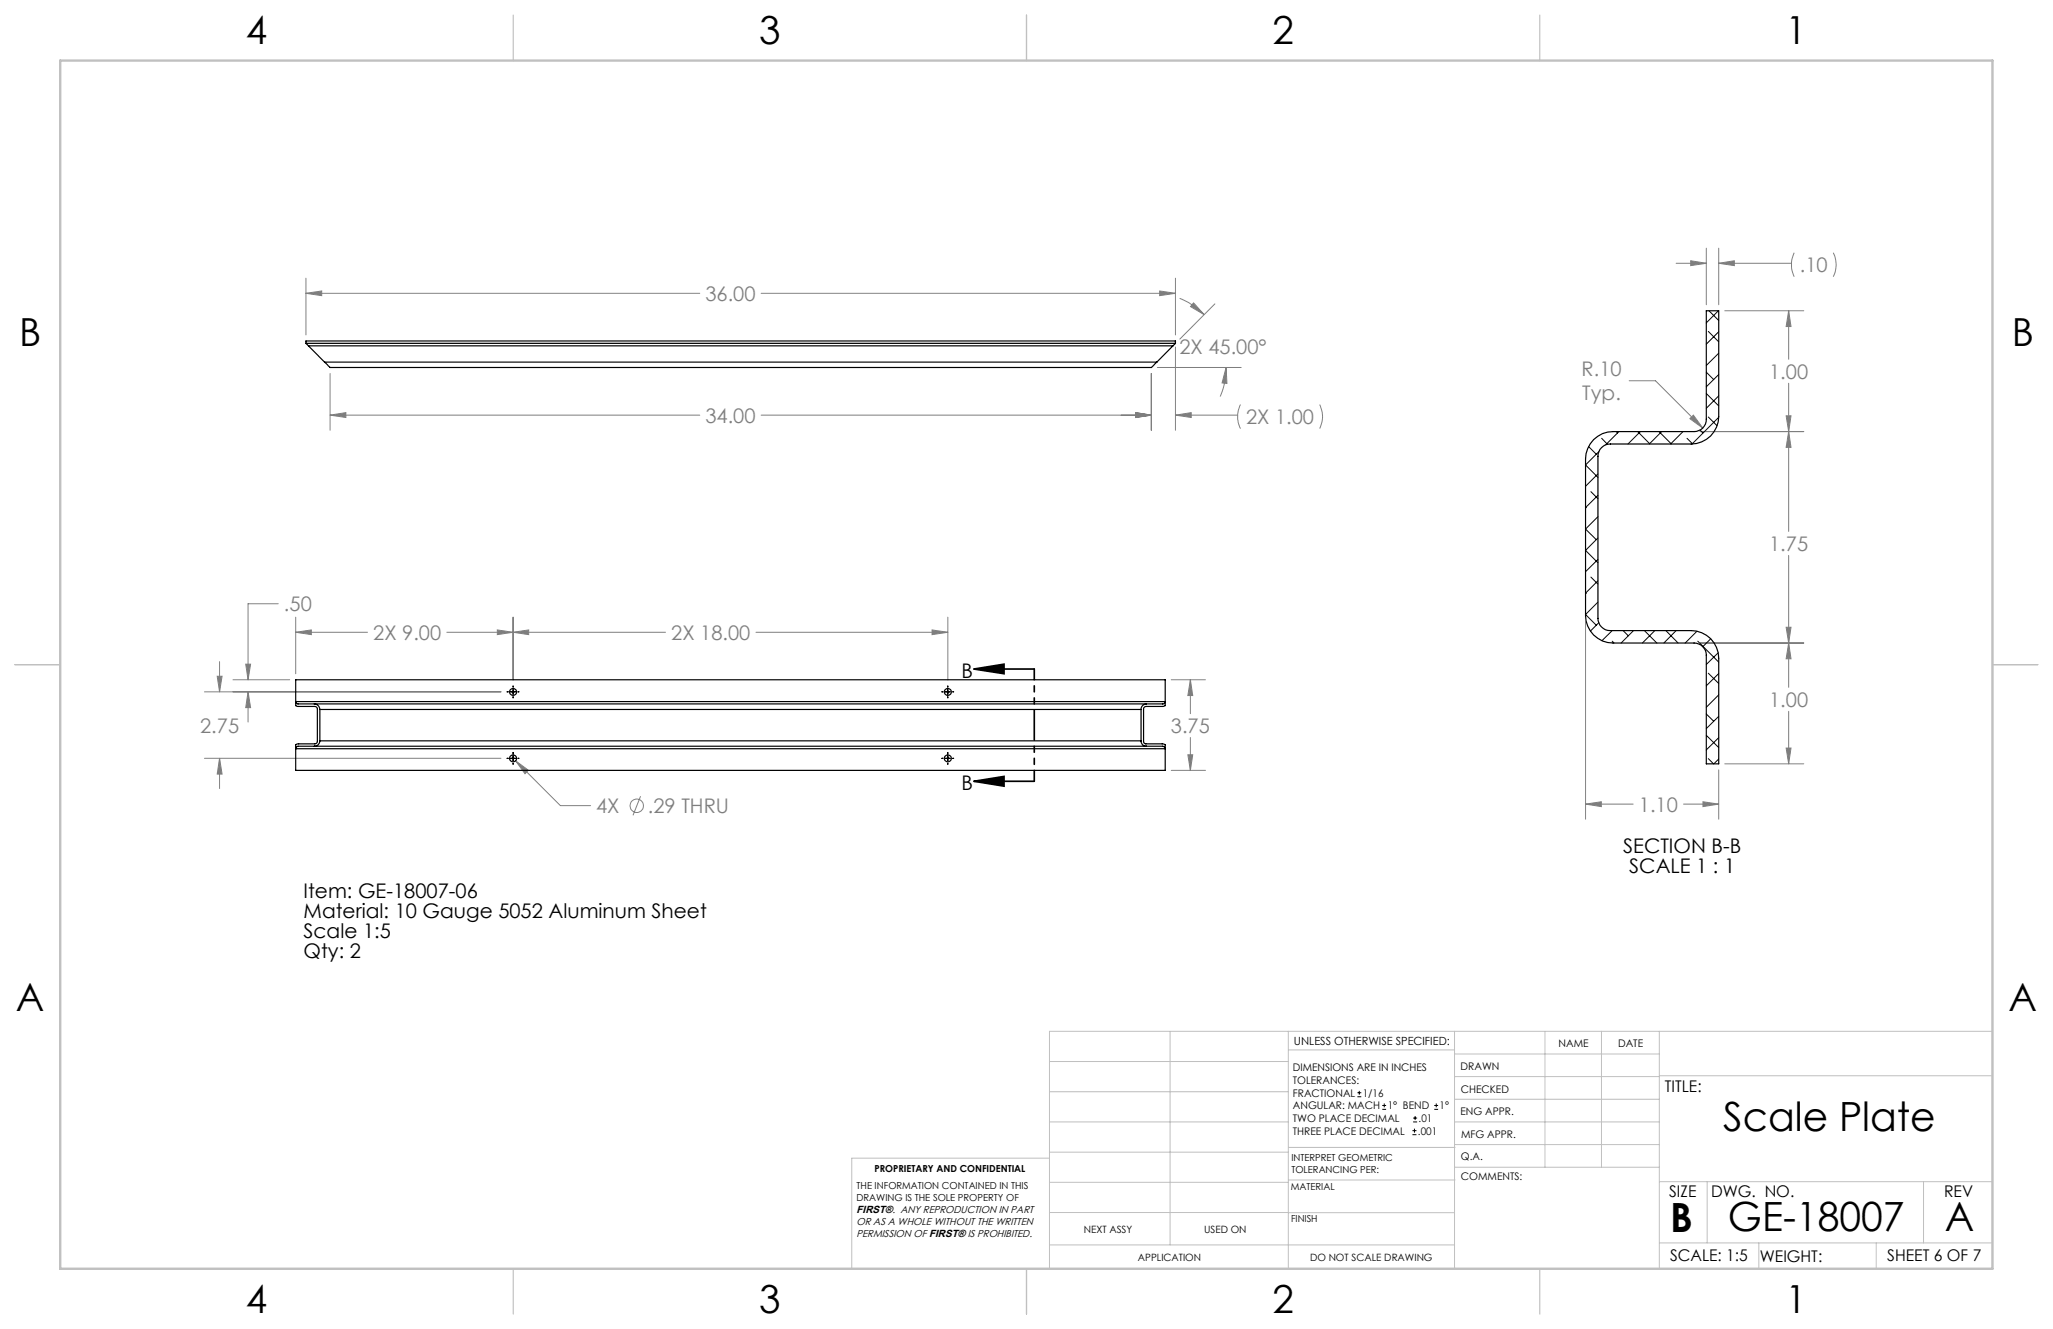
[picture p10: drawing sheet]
<svg xmlns="http://www.w3.org/2000/svg" width="432mm" height="279mm" viewBox="0 0 432 279" stroke-linecap="round" stroke-linejoin="round" font-family="sans-serif">
<g fill="none" stroke="#c0c0c0" stroke-width=".21">
<path d="M246.1 216.8v44.9M271 216.8v49.9M305.9 216.8v49.9M324.9 216.8v28.6M336.8 216.8v28.6M349 216.8v49.9M419.1 216.8h-198.4v49.9M220.7 235.9h50.3M220.7 229.5h50.3M220.7 223.2h50.3M271 220.7h34.9M305.9 231.1h43.1"/>
<path d="M305.9 226.3h43.1M305.9 221.6h43.1M305.9 235.9h43.1M349 226.2h70.1M220.7 248.6h50.3M220.7 242.2h50.3M220.7 254.9h50.3M220.7 243.5h-41.6v23.2M271 255h34.9M271 248.1h35M271 241.2h35M305.9 240.6h43.1"/>
<path d="M306 245.4h43M349 248.4h70.1M359.1 248.4v12.9M404.6 248.4v12.9M220.7 261.7h85.2M349 261.3h70.1M369.9 261.3v5.4M394.6 261.3v5.4"/>
</g>
<path d="M108 3.2v9.5M215.9 3.2v9.5M323.8 3.2v9.5M3.1 139.7h9.6M419.1 139.7h9.5M108 266.7v9.6M215.9 266.7v9.6M323.8 266.7v9.6" fill="none" stroke="#c0c0c0" stroke-width=".25"/>
<path d="M12.7 12.7h406.4v254h-406.4z" fill="none" stroke="#c0c0c0" stroke-width=".5"/>
<g fill="none" stroke="#808080" stroke-width=".21">
<path d="M64.3 58.5v11.9M247.2 58.5v11.9M352.5 55.4h6.4M355.6 54.8l3.3 .6-3.3 .4zM358.9 52.2v11.9M361.5 55.4l3.3-.6v1zM361.5 52.2v11.9M361.5 55.4h15.3M377.4 53.1a5.9 5.9 0 0 0 0 5.1M385.6 53.1a5.6 5.6 0 0 1 0 5.1M64.3 61.7l3.4-.5v1zM64.3 61.7h82.9"/>
<path d="M69.4 78.5v12M160.1 61.7h87.1M242.1 78.5v12M243.4 77.3h17.7M243.9 61.2l3.3 .5-3.3 .5zM247.2 73v17.5M248.1 62.7a16 16 0 0 1 5.2 3.4M251 63.7l2.3 2.4-2.9-1.6zM255.5 63.9l-7.4 7.4M257.9 77.3l.2 3.3-1.1-.1zM257.9 77.3v.5a15.1 15.1 0 0 1-1.3 5.6M362.8 65.3h16.6"/>
<path d="M376.2 65.3l.5 3.4h-1zM376.2 65.3v10.2M69.4 87.3l3.3-.6v1.1zM69.4 87.3h77.8M160.1 87.3h82M238.8 86.7l3.3 .6-3.3 .5zM247.2 87.3l3.3-.6v1.1zM247.2 87.3h13.1M260.9 85.1a5.6 5.6 0 0 0 0 5M277.6 85.1a5.6 5.6 0 0 1 0 5M342.7 80h5.5l9.9 10M356.2 87.3l1.9 2.7-2.7-2z"/>
<path d="M357.6 90.7h21.8M375.7 87.4h1l-.5 3.3zM376.2 90.7l.5 3.4h-1zM376.2 80.6v31.1M376.2 116.8v27.7M46.2 139.1v6.4M51.7 139.6h1l-.5 3.3zM58.5 126.9h-6.3v16M62.2 132.9l3.3-.5v1zM62.2 129.8v11.8M62.2 132.9h15.1M94 132.9h46"/>
<path d="M104.6 132.4l3.3 .5-3.3 .5zM107.9 132.9l3.3-.5v1zM107.9 129.8v13.1M159 132.9h40.4M196 132.4l3.4 .5-3.4 .5zM199.4 129.8v13.1M333.5 130.7v41.5M357.6 135.2h21.8M375.7 131.9h1l-.5 3.3zM376.2 135.2l.5 3.3h-1zM43 159.4h62.4M43 145.5h62.4"/>
<path d="M45.7 142.2h1l-.5 3.3zM46.2 159.4l.5 3.3h-1zM46.2 159.4v6.4M49 142.9h11.9M52.2 145.5l.5 3.3h-1zM52.2 145.5v6.3M108.4 159.9l2.7 2-.7 .8zM108.4 159.9l9.5 9.5h6.3M246.3 142.9h7.2M249.8 158.7h1.1l-.5 3.3zM250.4 142.9l.5 3.3h-1.1zM250.4 142.9v7.1"/>
<path d="M250.4 155v7M375.7 157.3h1l-.5 3.3zM376.2 149.5v11.1M134.7 167.4l-1.6 4M246.3 162h7.2M333.5 169.1l3.3-.5v1zM333.5 169.1h10M354.1 169.1h7.4M358.2 168.6l3.3 .5-3.3 .5zM361.5 161.9v10.3M362.8 160.6h16.6"/>
<circle cx="133.9" cy="169.4" r="1.41"/>
</g>
<path d="M204.8 140.7l6.4-1.1v2zM204.8 140.7h12.7M204.8 164.3l6.4-1.1v2.1zM204.8 164.3h12.7" fill="none" stroke="#000" stroke-width=".35"/>
<g fill="none" stroke="#000" stroke-width=".21">
<path d="M106.6 145.5h.3M106.6 159.4h.3M107.4 145.5h1M107.4 159.4h1M107.9 144.2v.3M107.9 145v1M107.9 146.5v.2M107.9 158.2v.2M107.9 158.9v1M108.9 145.5h.2M108.9 159.4h.2M198.1 145.5h.2"/>
<path d="M198.1 159.4h.2M198.8 145.5h1M198.8 159.4h1M199.4 144.2v.3M199.4 145v1M199.4 146.5v.2M199.4 158.2v.2M199.4 158.9v1M200.4 145.5h.2M200.4 159.4h.2M107.9 160.4v.3M199.4 160.4v.3"/>
</g>
<path d="M217.5 140.6v23.6" fill="none" stroke="#000" stroke-width=".35" stroke-dasharray="6.3 1.3 1.3 1.3 1.3 1.3" stroke-dashoffset="4.1"/>
<path d="M204.8 140.7l6.4-1.1v2zM204.8 164.3l6.4-1.1v2.1z" fill="#000"/>
<path d="M243.9 61.2l3.3 .5-3.3 .5zM64.3 61.7l3.4-.5v1zM238.8 86.7l3.3 .6-3.3 .5zM69.4 87.3l3.3-.6v1.1zM238.8 86.7l3.3 .6-3.3 .5zM247.2 87.3l3.3-.6v1.1zM257.9 77.3l.2 3.3-1.1-.1zM251 63.7l2.3 2.4-2.9-1.6zM46.2 159.4l.5 3.3h-1zM45.7 142.2h1l-.5 3.3zM52.2 145.5l.5 3.3h-1zM51.7 139.6h1l-.5 3.3zM104.6 132.4l3.3 .5-3.3 .5zM62.2 132.9l3.3-.5v1zM107.9 132.9l3.3-.5v1zM196 132.4l3.4 .5-3.4 .5zM250.4 142.9l.5 3.3h-1.1zM249.8 158.7h1.1l-.5 3.3zM108.4 159.9l2 2.8 .7-.8zM355.6 54.8l3.3 .6-3.3 .4zM361.5 55.4l3.3-.6v1zM376.2 65.3l.5 3.4h-1zM375.7 87.4h1l-.5 3.3zM376.2 90.7l.5 3.4h-1zM375.7 131.9h1l-.5 3.3zM376.2 135.2l.5 3.3h-1zM375.7 157.3h1l-.5 3.3zM358.2 168.6l3.3 .5-3.3 .5zM333.5 169.1l3.3-.5v1zM356.2 87.3l-.8 .7 2.7 2z" fill="#808080"/>
<g fill="none" stroke="#000" stroke-width=".25">
<path d="M64.3 72.2l.6 .5M64.3 72.2v-.5h182.9v.5M64.3 72.2h182.9M64.9 72.7h181.8M64.9 72.7l3.4 3.4M68.3 76.1l1.1 1.2h172.8l1.1-1.2M68.3 76.1h175M246.7 72.7l-3.4 3.4M247.2 72.2l-.5 .5M358.9 65.3h2.6v22.3a5.8 5.8 0 0 1-5.8 5.7h-17a2.59 2.59 0 0 0-2.6 2.6v34.1a2.59 2.59 0 0 0 2.6 2.6h17a5.8 5.8 0 0 1 5.8 5.8v22.2h-2.6v-22.8a2.59 2.59 0 0 0-2.6-2.6h-17a5.8 5.8 0 0 1-5.8-5.8v-32.9a5.8 5.8 0 0 1 5.8-5.8h17a2.53 2.53 0 0 0 2.6-2.5zM62.2 147.5h182.9l-.4 .5h-182.1l-.3-.2zM62.2 142.9h182.9v5.4l-.4 .2h-3.7l-.5 .4v7.1l.4 .4h3.8l.4 .2v5.4h-182.9v-5.4l.4-.2h3.6l.3-.1 .2-.3v-7.2l-.5-.3h-3.6l-.4-.2z"/>
<path d="M62.3 157.1l.4-.2h181.8l.3 .1 .3 .4h-182.9zM66.1 148a1.21 1.21 0 0 1 1.2 1.2M67.3 155.8a1.14 1.14 0 0 1-1.2 1.1M67.3 149.2h172.7M67.3 155.8h172.7M67.3 149.2v6.6M240 155.8a1.09 1.09 0 0 0 1.1 1.1M240 149.2v6.6M241.1 148a1.14 1.14 0 0 0-1.1 1.2"/>
<circle cx="107.9" cy="159.5" r=".74"/>
<circle cx="107.9" cy="145.5" r=".74"/>
<circle cx="199.4" cy="159.5" r=".74"/>
<circle cx="199.4" cy="145.5" r=".74"/>
</g>
<g fill="none" stroke="#000" stroke-width=".21">
<path d="M358.9 78.2l1.5 1.6M359.3 69.7l2.2 2.2M359.4 65.3l2.1 2.1M361.4 65.3l-2.5 2.6M361.5 69.7l-2.6 2.7M361.5 74.3l-2.6 2.5M361.5 78.7l-2.6 2.6M334.1 93.9l1.6 1.6M336.1 99.6l-2.6 2.6M336.3 95l-2.8 2.8 2.6 2.6M336.9 92.1l1.2 1.3M339.9 90.7l.3 .3"/>
<path d="M340.5 90.7l-2.8 2.8M344.5 90.7l2.5 2.6M345 90.7l-2.6 2.6M348.9 90.7l2.6 2.6M349.5 90.7l-2.6 2.6M354 90.7l-2.6 2.6M354.8 92.1l1.2 1.2M357.6 90.4l.6 .6M358.9 82.7l2.6 2.6M359.3 87.7l1.8 1.8M361.5 83.2l-2.6 2.6M361.5 87.7l-5.6 5.6"/>
<path d="M333.5 106.7h.1M334.6 103.4l1.5 1.4M336.1 104.1l-2.6 2.6M336.1 108.6l-2.6 2.6 2.2 2.3M336.1 113.1l-2.6 2.6 2.6 2.6M336.1 117.6l-2.6 2.6M333.5 124.7h.1M334.6 121.3l1.5 1.5M336.1 122.1l-2.6 2.6M336.1 126.6l-2.6 2.6 2.2 2.2M336.3 130.9l-1.8 1.8M339.1 132.6l-2.2 2.1"/>
<path d="M339.1 134.8l.4 .4M341.4 132.6l1.1 1.1M343.6 132.6l-2.6 2.6M345.9 132.6l2.6 2.6M348.1 132.6l-2.7 2.6M350.4 132.6l2.6 2.6M352.5 132.6l-2.5 2.6M356.9 132.7l-2.5 2.5M357.1 134.8l4.4 4.4M359.8 134.3l-1.7 1.7M361.4 137.2l-2.5 2.5M358.9 154.6l2.6 2.6"/>
<path d="M358.9 150.1l1.5 1.5M359.3 159.5l1.1 1.1M359.3 141.5l2.2 2.2M361.5 141.6l-2.6 2.6M361.5 146.1l-2.6 2.6M361.5 150.6l-2.6 2.6M361.5 155.1l-2.6 2.6M361.5 159.6l-1 1M285.5 230.6h.8M285.5 229.7h.8M285.9 229.3v.9M290.7 233.2h.8"/>
<path d="M290.7 232.4h.8M291.1 232v.8M297.1 238.5h.8M297.1 237.7h.8M297.2 235.9h.9M297.2 235.1h.9M297.5 237.3v.8M297.6 234.6v.9M301.7 233.2h.8M301.7 232.4h.8M302.1 232v.8"/>
</g>
<g font-size="8.5">
<text x="362.4" y="237.7">Scale Plate</text>
<text x="351.3" y="259">B</text>
<text x="363.4" y="258.9">GE-18007</text>
<text x="409.1" y="258.9">A</text>
</g>
<g font-size="8.1">
<text x="51.7" y="9.3">4</text>
<text x="159.7" y="9.3">3</text>
<text x="267.6" y="9.3">2</text>
<text x="375.6" y="9.3">1</text>
<text x="4" y="72.8">B</text>
<text x="423.1" y="72.8">B</text>
<text x="3.3" y="212.5">A</text>
<text x="422.4" y="212.5">A</text>
<text x="51.7" y="276">4</text>
<text x="159.7" y="276">3</text>
<text x="267.6" y="276">2</text>
<text x="375.6" y="276">1</text>
</g>
<g font-size="4.2" fill="#808080">
<text x="378.6" y="57.2">.10</text>
<text x="148.4" y="63.3">36.00</text>
<text x="248.1" y="74.4">2X 45.00°</text>
<text x="332.6" y="79.1">R.10</text>
<text x="372.1" y="79.6">1.00</text>
<text x="148.4" y="88.9">34.00</text>
<text x="262.1" y="89.2">2X 1.00</text>
<text x="332.8" y="84.2">Typ.</text>
<text x="372.1" y="115.8">1.75</text>
<text x="59.7" y="128.5">.50</text>
<text x="78.5" y="134.5">2X 9.00</text>
<text x="141.2" y="134.5">2X 18.00</text>
<text x="372.1" y="148.6">1.00</text>
<text x="42.1" y="154.1">2.75</text>
<text x="246.3" y="154.1">3.75</text>
<text x="125.4" y="170.9">4X</text>
<text x="136.3" y="170.9">.29 THRU</text>
<text x="344.7" y="170.6">1.10</text>
</g>
<g font-size="4.2">
<text x="202.3" y="142.5">B</text>
<text x="202.3" y="166.1">B</text>
<text x="341.4" y="179.4">SECTION B-B</text>
<text x="342.7" y="183.6">SCALE 1 : 1</text>
<text x="63.8" y="188.9">Item: GE-18007-06</text>
<text x="63.8" y="193">Material: 10 Gauge 5052 Aluminum Sheet</text>
<text x="63.8" y="197.2">Scale 1:5</text>
<text x="63.8" y="201.4">Qty: 2</text>
</g>
<g font-size="3.4">
<text x="350.2" y="229.5">TITLE:</text>
<text x="351.1" y="251.6">SIZE</text>
<text x="359.9" y="251.6">DWG. NO.</text>
<text x="408.9" y="251.7">REV</text>
<text x="351.2" y="265.2">SCALE: 1:5</text>
<text x="370.1" y="265.3">WEIGHT:</text>
<text x="396.9" y="265.2">SHEET 6 OF 7</text>
</g>
<text font-size="2.4" x="272.2" y="219.7">UNLESS OTHERWISE SPECIFIED:</text>
<g font-size="2.2">
<text x="327.8" y="220.1">NAME</text>
<text x="340.3" y="220.2">DATE</text>
<text x="271.9" y="225.3">DIMENSIONS ARE IN INCHES</text>
<text x="271.9" y="227.9">TOLERANCES:</text>
<text x="307.2" y="224.9">DRAWN</text>
<text x="271.9" y="230.6">FRACTIONAL</text>
<text x="271.9" y="233.2">ANGULAR: MACH</text>
<text x="286.6" y="230.6">1/16</text>
<text x="291.9" y="233.2">1° BEND</text>
<text x="302.8" y="233.2">1°</text>
<text x="307.3" y="229.8">CHECKED</text>
<text x="271.9" y="238.5">THREE PLACE DECIMAL</text>
<text x="271.9" y="235.9">TWO PLACE DECIMAL</text>
<text x="298.2" y="238.5">.001</text>
<text x="298.4" y="235.9">.01</text>
<text x="307.2" y="234.5">ENG APPR.</text>
<text x="307.3" y="239.2">MFG APPR.</text>
<text x="307.3" y="243.9">Q.A.</text>
<text x="307.3" y="248.1">COMMENTS:</text>
<text x="180.2" y="255.1">FIRST®. ANY REPRODUCTION IN PART</text>
</g>
<g font-size="2.1">
<text x="180.2" y="257.6">OR AS A WHOLE WITHOUT THE WRITTEN</text>
<text x="180.2" y="260.1">PERMISSION OF FIRST® IS PROHIBITED.</text>
<text x="227.9" y="259.2">NEXT ASSY</text>
<text x="253.3" y="259.2">USED ON</text>
<text x="239.3" y="265">APPLICATION</text>
<text x="275.5" y="265.1">DO NOT SCALE DRAWING</text>
</g>
<g font-size="2">
<text x="271.6" y="244.1">INTERPRET GEOMETRIC</text>
<text x="180.2" y="250">THE INFORMATION CONTAINED IN THIS</text>
<text x="183.9" y="246.4">PROPRIETARY AND CONFIDENTIAL</text>
<text x="271.5" y="250.2">MATERIAL</text>
<text x="271.6" y="246.6">TOLERANCING PER:</text>
<text x="180.2" y="252.5">DRAWING IS THE SOLE PROPERTY OF</text>
<text x="271.5" y="257">FINISH</text>
</g>
</svg>
